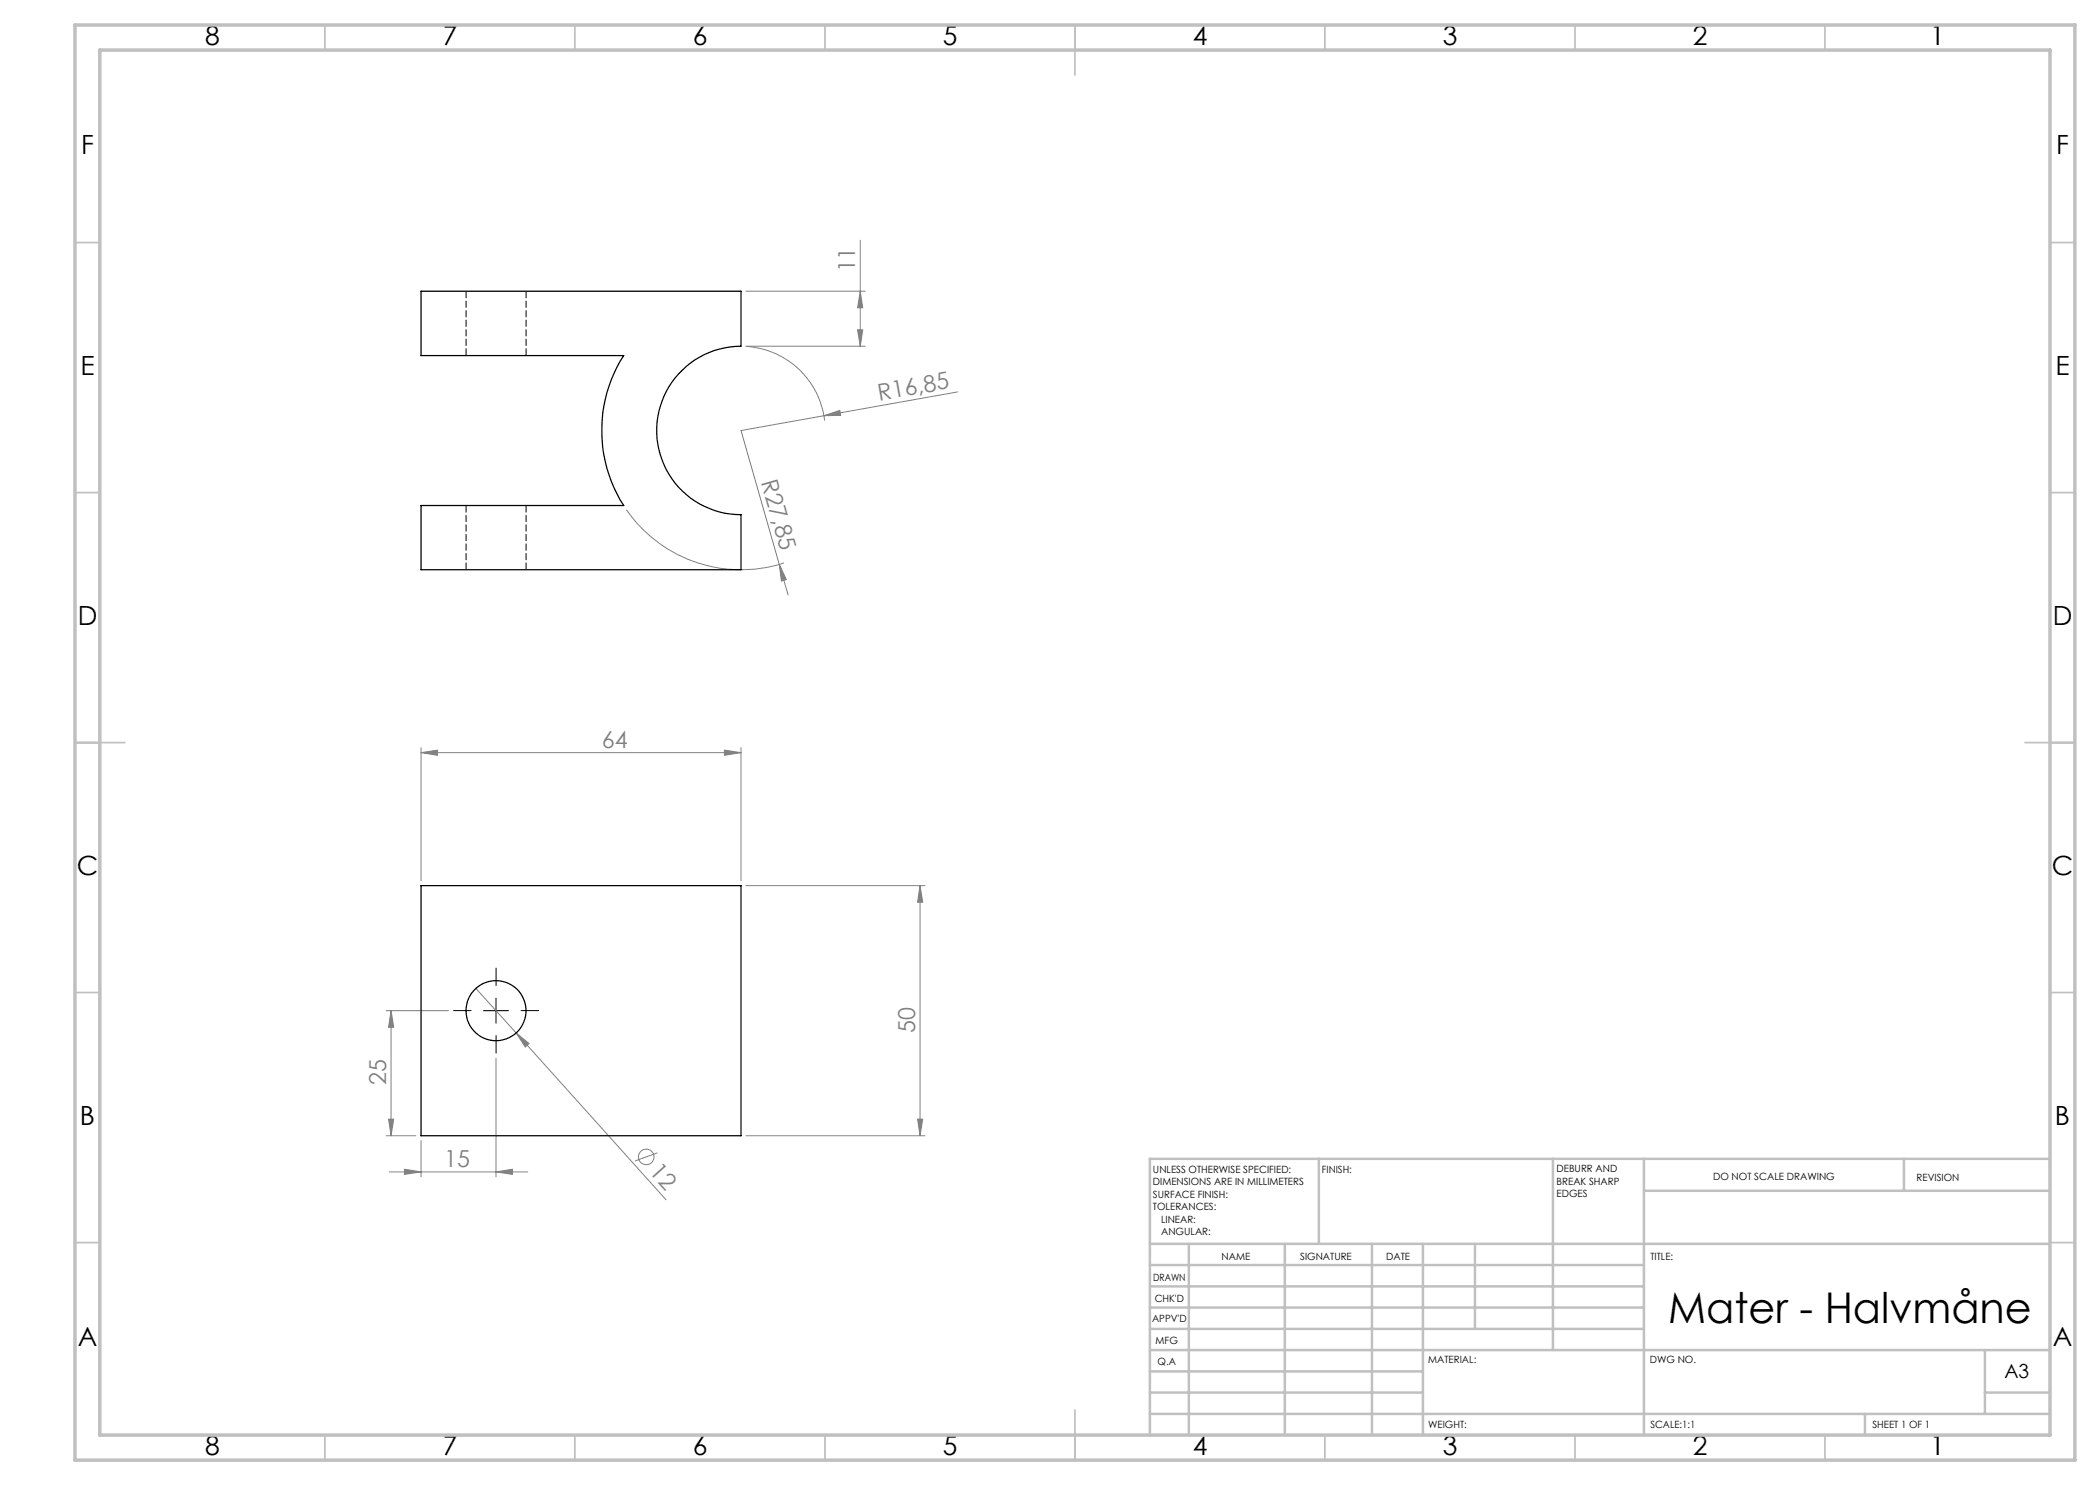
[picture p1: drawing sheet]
<svg xmlns="http://www.w3.org/2000/svg" width="420mm" height="297mm" viewBox="0 0 420 297" stroke-linecap="round" stroke-linejoin="round" font-family="sans-serif">
<g fill="none" stroke="#808080" stroke-width=".2">
<path d="M149.2 58.2h23.8M172 48v21.2M172 58.2l.5 3.4h-1zM149.2 69.2h23.8M149.2 69.3a16.8 16.8 0 0 1 15.7 14.8M171.5 66h1l-.5 3.2zM191.5 78.4l-43.3 7.7 7.7 26.8M164.8 83.1l3.2-1 .1 1zM125.3 101.9a27.9 27.9 0 0 0 31.5 10.7M155.9 112.9l1.7 6.1M155.9 112.9l1.4 3-1 .3zM84.2 150.5l3.3-.5v1.1z"/>
<path d="M84.2 149.5v26.6M84.2 150.5h64M144.9 150l3.3 .5-3.3 .6zM148.2 149.5v26.6M149.2 177.1h35.8M184 177.1v50.1M184 177.1l.5 3.3h-1zM95.2 197.7l8 8.9M77.2 202.1h12.5M78.2 202.1l.5 3.4h-1zM78.2 202.1v25.1M99.2 211.6v23.8"/>
<path d="M103.2 206.6l2.6 2.1-.7 .7zM103.2 206.6l30 33.4M77.2 227.2h6M77.7 223.8h1l-.5 3.4zM77.9 234.4h27.7M80.9 233.9l3.3 .5-3.3 .5zM84.2 228.1v7.3M99.2 234.4l3.3-.5v1zM131.5 230.6l-4.5 1.6M149.2 227.2h35.8M183.5 223.8h1l-.5 3.4z"/>
<circle cx="129.2" cy="231.4" r="1.55"/>
</g>
<path d="M99.2 197.1v-3.5M94.2 202.1h-3.5M99.2 207.1v3.5M104.2 202.1h3.5" fill="none" stroke="#000" stroke-width=".2" stroke-dasharray="15.2 1.3 1.3 1.3"/>
<path d="M99.2 199.6v5M96.7 202.1h5" fill="none" stroke="#000" stroke-width=".2"/>
<g fill="none" stroke="#c0c0c0" stroke-width=".35">
<path d="M65 5v5M115 5v5M165 5v5M215 5v10M265 5v5M315 5v5M365 5v5M15 48.5h5M410 48.5h5M15 98.5h5M410 98.5h5M15 148.5h10"/>
<path d="M405 148.5h10M15 198.5h5M410 198.5h5M15 248.5h5M410 248.5h5M65 287v5M115 287v5M165 287v5M215 282v10M265 287v5M315 287v5M365 287v5"/>
</g>
<g fill="none" stroke="#c0c0c0" stroke-width=".5">
<path d="M263.8 231.8v17M310.6 231.8v38.2M328.8 231.8v55.2M328.8 238.2h81.2M380.8 231.8v6.4M410 231.8h-180v55.2M230 248.8h180M230 257.3h98.8M230 253h98.8M237.8 248.8v38.2M257 248.8v38.2M274.4 248.8v38.2"/>
<path d="M284.6 248.8v38.2M295 248.8v17M230 265.8h98.8M230 261.5h98.8M230 278.5h54.6M230 274.3h54.6M230 270h180M397 278.5h13M397 270v12.8M230 282.8h180M373 282.8v4.2"/>
</g>
<path d="M15 5h400v287h-400zM20 10h390v277h-390z" fill="none" stroke="#c0c0c0" stroke-width=".7"/>
<g fill="#808080">
<path d="M164.8 83.1l3.2-1 .1 1z"/>
<path d="M155.9 112.9l1.4 3-1 .3z"/>
<path d="M103.2 206.6l2.6 2.1-.7 .7z"/>
<path d="M144.9 150l3.3 .5-3.3 .6zM84.2 150.5l3.3-.5v1.1zM99.2 234.4l3.3-.5v1zM80.9 233.9l3.3 .5-3.3 .5z"/>
<path d="M171.5 66h1l-.5 3.2zM172 58.2l.5 3.4h-1zM183.5 223.8h1l-.5 3.4zM184 177.1l.5 3.3h-1z"/>
<path d="M78.2 202.1l.5 3.4h-1zM77.7 223.8h1l-.5 3.4z"/>
</g>
<g fill="none" stroke="#000" stroke-width=".25">
<path d="M84.2 58.2h64v11a16.8 16.8 0 0 0-16.9 16.9 16.8 16.8 0 0 0 16.9 16.8v11h-64v-12.8h40.5a27.8 27.8 0 0 1 0-30h-40.5zM84.2 177.1h64v50.1h-64z"/>
<circle cx="99.2" cy="202.1" r="6"/>
</g>
<path d="M93.2 58.2v12.9M105.2 71.1v-12.9M93.2 101.1v12.8M105.2 113.9v-12.8" fill="none" stroke="#000" stroke-width=".2" stroke-dasharray="1.3 .6" stroke-dashoffset="-.1"/>
<text font-size="8.5" x="333.6" y="264.5">Mater - Halvmåne</text>
<g font-size="5.3">
<text x="41" y="9">8</text>
<text x="88.5" y="9">7</text>
<text x="138.5" y="9">6</text>
<text x="188.5" y="9">5</text>
<text x="238.5" y="9">4</text>
<text x="288.5" y="9">3</text>
<text x="338.5" y="9">2</text>
<text x="386" y="9">1</text>
<text x="16.2" y="30.7">F</text>
<text x="411.2" y="30.7">F</text>
<text x="16.1" y="75">E</text>
<text x="411.1" y="75">E</text>
<text x="15.5" y="125">D</text>
<text x="410.5" y="125">D</text>
<text x="15.4" y="175">C</text>
<text x="410.4" y="175">C</text>
<text x="16" y="225">B</text>
<text x="411" y="225">B</text>
<text x="15.5" y="269.2">A</text>
<text x="410.5" y="269.2">A</text>
<text x="41" y="291">8</text>
<text x="88.5" y="291">7</text>
<text x="138.5" y="291">6</text>
<text x="188.5" y="291">5</text>
<text x="238.5" y="291">4</text>
<text x="288.5" y="291">3</text>
<text x="338.5" y="291">2</text>
<text x="386" y="291">1</text>
</g>
<g font-size="4.7" fill="#808080">
<text x="171" y="54.5" transform="rotate(-90 171 54.5)">11</text>
<text x="175.8" y="80.2" transform="rotate(-10 175.8 80.2)">R16,85</text>
<text x="152.2" y="96.4" transform="rotate(74 152.2 96.4)">R27,85</text>
<text x="120.4" y="149.5">64</text>
<text x="183" y="206.6" transform="rotate(-90 183 206.6)">50</text>
<text x="77.2" y="217" transform="rotate(-90 77.2 217)">25</text>
<text x="88.8" y="233.3">15</text>
<text x="129.7" y="234.4" transform="rotate(48 129.7 234.4)">12</text>
</g>
<text font-size="3.9" x="400.9" y="275.5">A3</text>
<g font-size="2">
<text x="230.6" y="234.6">UNLESS OTHERWISE SPECIFIED:</text>
<text x="230.6" y="237.1">DIMENSIONS ARE IN MILLIMETERS</text>
<text x="230.6" y="239.6">SURFACE FINISH:</text>
<text x="264.4" y="234.6">FINISH:</text>
<text x="311.3" y="234.5">DEBURR AND</text>
<text x="311.3" y="237">BREAK SHARP</text>
<text x="311.3" y="239.5">EDGES</text>
<text x="342.6" y="236">DO NOT SCALE DRAWING</text>
<text x="383.3" y="236.2">REVISION</text>
<text x="230.6" y="242.1">TOLERANCES:</text>
<text x="232.2" y="244.6">LINEAR:</text>
<text x="232.2" y="247.1">ANGULAR:</text>
<text x="244.3" y="252">NAME</text>
<text x="260" y="251.9">SIGNATURE</text>
<text x="277.2" y="251.9">DATE</text>
<text x="330.1" y="251.9">TITLE:</text>
<text x="230.6" y="256.1">DRAWN</text>
<text x="230.9" y="260.3">CHK'D</text>
<text x="230.4" y="264.4">APPV'D</text>
<text x="231.1" y="268.8">MFG</text>
<text x="231.5" y="273">Q.A</text>
<text x="285.6" y="272.5">MATERIAL:</text>
<text x="330" y="272.5">DWG NO.</text>
<text x="285.6" y="285.5">WEIGHT:</text>
<text x="330.1" y="285.6">SCALE:1:1</text>
<text x="374.5" y="285.6">SHEET 1 OF 1</text>
</g>
</svg>
